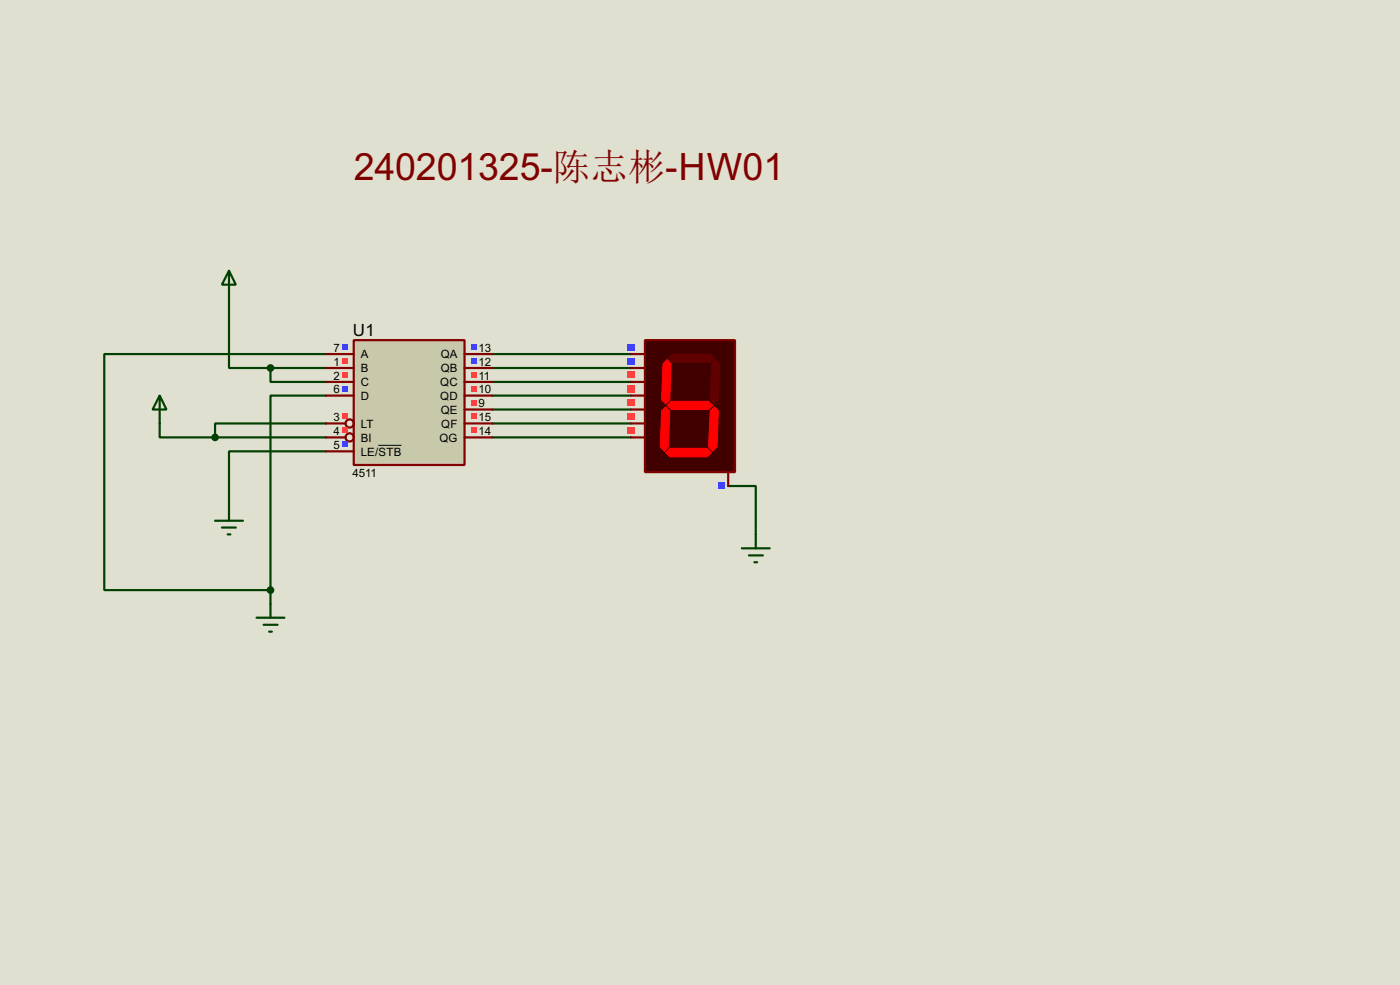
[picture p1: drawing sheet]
<svg xmlns="http://www.w3.org/2000/svg" width="256mm" height="180mm" viewBox="0 0 256 180" stroke-linecap="round" stroke-linejoin="round" font-family="sans-serif">
<path d="M0 0h256.5v180.3h-256.5z" fill="#e0e0d0"/>
<g fill="none" stroke="#004000" stroke-width=".4">
<path d="M42 54.7v12.7h7.6M29.3 77.5v2.6h10.1M49.6 67.4v2.5h10.1M49.6 67.4h10.1M59.7 77.5h-20.3v2.6M59.7 64.8h-40.6v43.2h30.5M59.7 72.4h-10.1v35.6M90.2 67.4h25.4M90.2 64.8h25.4M90.2 69.9h25.4M90.2 72.4h25.4M90.2 75h25.4"/>
<path d="M90.2 77.5h25.4M39.4 80.1h20.3M59.7 82.6h-17.7v10.2M90.2 80.1h25.4M133.4 89h5.1v8.8M49.6 108v2.5"/>
</g>
<path d="M64.8 62.3h20.3v22.8h-20.3z" fill="#c8c8aa" stroke="#800000" stroke-width=".4"/>
<g fill="none" stroke="#800000" stroke-width=".4">
<path d="M59.7 64.8h5.1M59.7 67.4h5.1M59.7 69.9h5.1M59.7 72.4h5.1M59.7 77.5h3.6M85.1 64.8h5.1M85.1 67.4h5.1M85.1 69.9h5.1M85.1 72.4h5.1M85.1 77.5h5.1M85.1 75h5.1M59.7 80.1h3.6"/>
<path d="M59.7 82.6h5.1M85.1 80.1h5.1"/>
<circle cx="64" cy="77.5" r=".75"/>
<circle cx="64" cy="80.1" r=".75"/>
</g>
<path d="M69.3 81.5h4.3" fill="none" stroke="#000" stroke-width=".18"/>
<path d="M62.7 63h1v1.1h-1z" fill="#4040ff"/>
<g fill="#ff4040">
<path d="M62.7 65.6h1v1h-1z"/>
<path d="M62.7 68.1h1v1h-1z"/>
</g>
<path d="M62.7 70.7h1v1h-1z" fill="#4040ff"/>
<g fill="#ff4040">
<path d="M62.7 75.7h1v1.1h-1z"/>
<path d="M62.7 78.3h1v1h-1z"/>
</g>
<g fill="#4040ff">
<path d="M62.7 80.8h1v1h-1z"/>
<path d="M86.3 63h1v1.1h-1z"/>
<path d="M86.3 65.6h1v1h-1z"/>
</g>
<g fill="#ff4040">
<path d="M86.3 68.1h1v1h-1z"/>
<path d="M86.3 70.7h1v1h-1z"/>
<path d="M86.3 73.2h1v1h-1z"/>
<path d="M86.3 75.7h1v1.1h-1z"/>
<path d="M86.3 78.3h1v1h-1z"/>
</g>
<g fill="none" stroke="#004000" stroke-width=".4">
<path d="M42 49.6l1.2 2.5h-2.5zM42 49.6v5.1M29.3 72.4l1.2 2.6h-2.5zM29.3 72.4v5.1M39.4 95.3h5.1M40.7 96.6h2.5M41.7 97.8h.5M42 92.8v2.5M138.5 97.8v2.6M47 113.1h5.1M48.3 114.4h2.6M49.3 115.6h.5"/>
<path d="M49.6 110.5v2.6M135.9 100.4h5.1M137.2 101.7h2.6M138.2 102.9h.5"/>
</g>
<g fill="#004000" stroke="#004000" stroke-width=".4">
<circle cx="39.4" cy="80.1" r=".5"/>
<circle cx="49.5" cy="108" r=".5"/>
<circle cx="49.5" cy="67.4" r=".5"/>
</g>
<path d="M118.2 62.3h16.5v24.1h-16.5z" fill="#400000" stroke="#800000" stroke-width=".4"/>
<g fill="#600000" stroke="#600000" stroke-width=".18">
<path d="M122.5 65.6l.7-.8h6.9l.8 .8-.8 .7h-6.9z" fill-rule="evenodd"/>
<path d="M131.1 65.8l.8 .8-.3 6.6-.7 .8-.8-.8 .3-6.6z" fill-rule="evenodd"/>
</g>
<g fill="#f00" stroke="#f00" stroke-width=".18">
<path d="M130.1 75.2l.8-.7 .7 .7-.2 6.6-.8 .8-.8-.8z" fill-rule="evenodd"/>
<path d="M122.7 82.1h6.9l.8 .8-.8 .7h-6.9l-.7-.7z" fill-rule="evenodd"/>
<path d="M121.2 75.2l.8-.7 .7 .7-.2 6.6-.8 .8-.7-.8z" fill-rule="evenodd"/>
<path d="M122.2 65.8l.8 .8-.3 6.6-.7 .8-.8-.8 .3-6.6z" fill-rule="evenodd"/>
<path d="M122.2 74.2l.8-.7h6.8l.8 .7-.8 .8h-6.8z" fill-rule="evenodd"/>
</g>
<path d="M115.6 64.8h2.6M115.6 67.4h2.6M115.6 69.9h2.6M115.6 72.4h2.6M115.6 75h2.6M115.6 77.5h2.6M115.6 80.1h2.6M133.4 86.4v2.6" fill="none" stroke="#800000" stroke-width=".4"/>
<g fill="#4040ff">
<path d="M115 62.9h1.3v1.3h-1.3z"/>
<path d="M115 65.5h1.3v1.2h-1.3z"/>
</g>
<g fill="#ff4040">
<path d="M115 68h1.3v1.3h-1.3z"/>
<path d="M115 70.5h1.3v1.3h-1.3z"/>
<path d="M115 73.1h1.3v1.2h-1.3z"/>
<path d="M115 75.6h1.3v1.3h-1.3z"/>
<path d="M115 78.2h1.3v1.2h-1.3z"/>
</g>
<path d="M131.5 88.3h1.3v1.3h-1.3z" fill="#4040ff"/>
<text font-size="7.7" fill="#800000" x="64.8" y="33">240201325-</text>
<text font-size="6.9" fill="#800000" x="101.3" y="33">陈志彬-HW01</text>
<text font-size="3.5" x="64.7" y="61.4">U1</text>
<g font-size="2.4">
<text x="61.1" y="64.4">7</text>
<text x="66.1" y="65.6">A</text>
<text x="80.7" y="65.6">QA</text>
<text x="87.7" y="64.4">13</text>
<text x="61.1" y="67">1</text>
<text x="61.1" y="69.5">2</text>
<text x="61.1" y="72">6</text>
<text x="66.1" y="68.1">B</text>
<text x="66.1" y="70.7">C</text>
<text x="80.6" y="70.7">QC</text>
<text x="80.7" y="68.1">QB</text>
<text x="87.7" y="67">12</text>
<text x="87.7" y="69.5">11</text>
<text x="87.7" y="72">10</text>
<text x="61.1" y="77.1">3</text>
<text x="66.1" y="73.2">D</text>
<text x="80.6" y="73.2">QD</text>
<text x="80.7" y="75.8">QE</text>
<text x="87.7" y="74.6">9</text>
<text x="87.7" y="77.1">15</text>
<text x="61.1" y="79.7">4</text>
<text x="61.1" y="82.2">5</text>
<text x="66.1" y="78.3">LT</text>
<text x="66.1" y="80.8">BI</text>
<text x="66.1" y="83.4">LE/STB</text>
<text x="80.5" y="80.8">QG</text>
<text x="80.8" y="78.3">QF</text>
<text x="87.7" y="79.7">14</text>
<text x="64.6" y="87.3">4511</text>
</g>
</svg>
